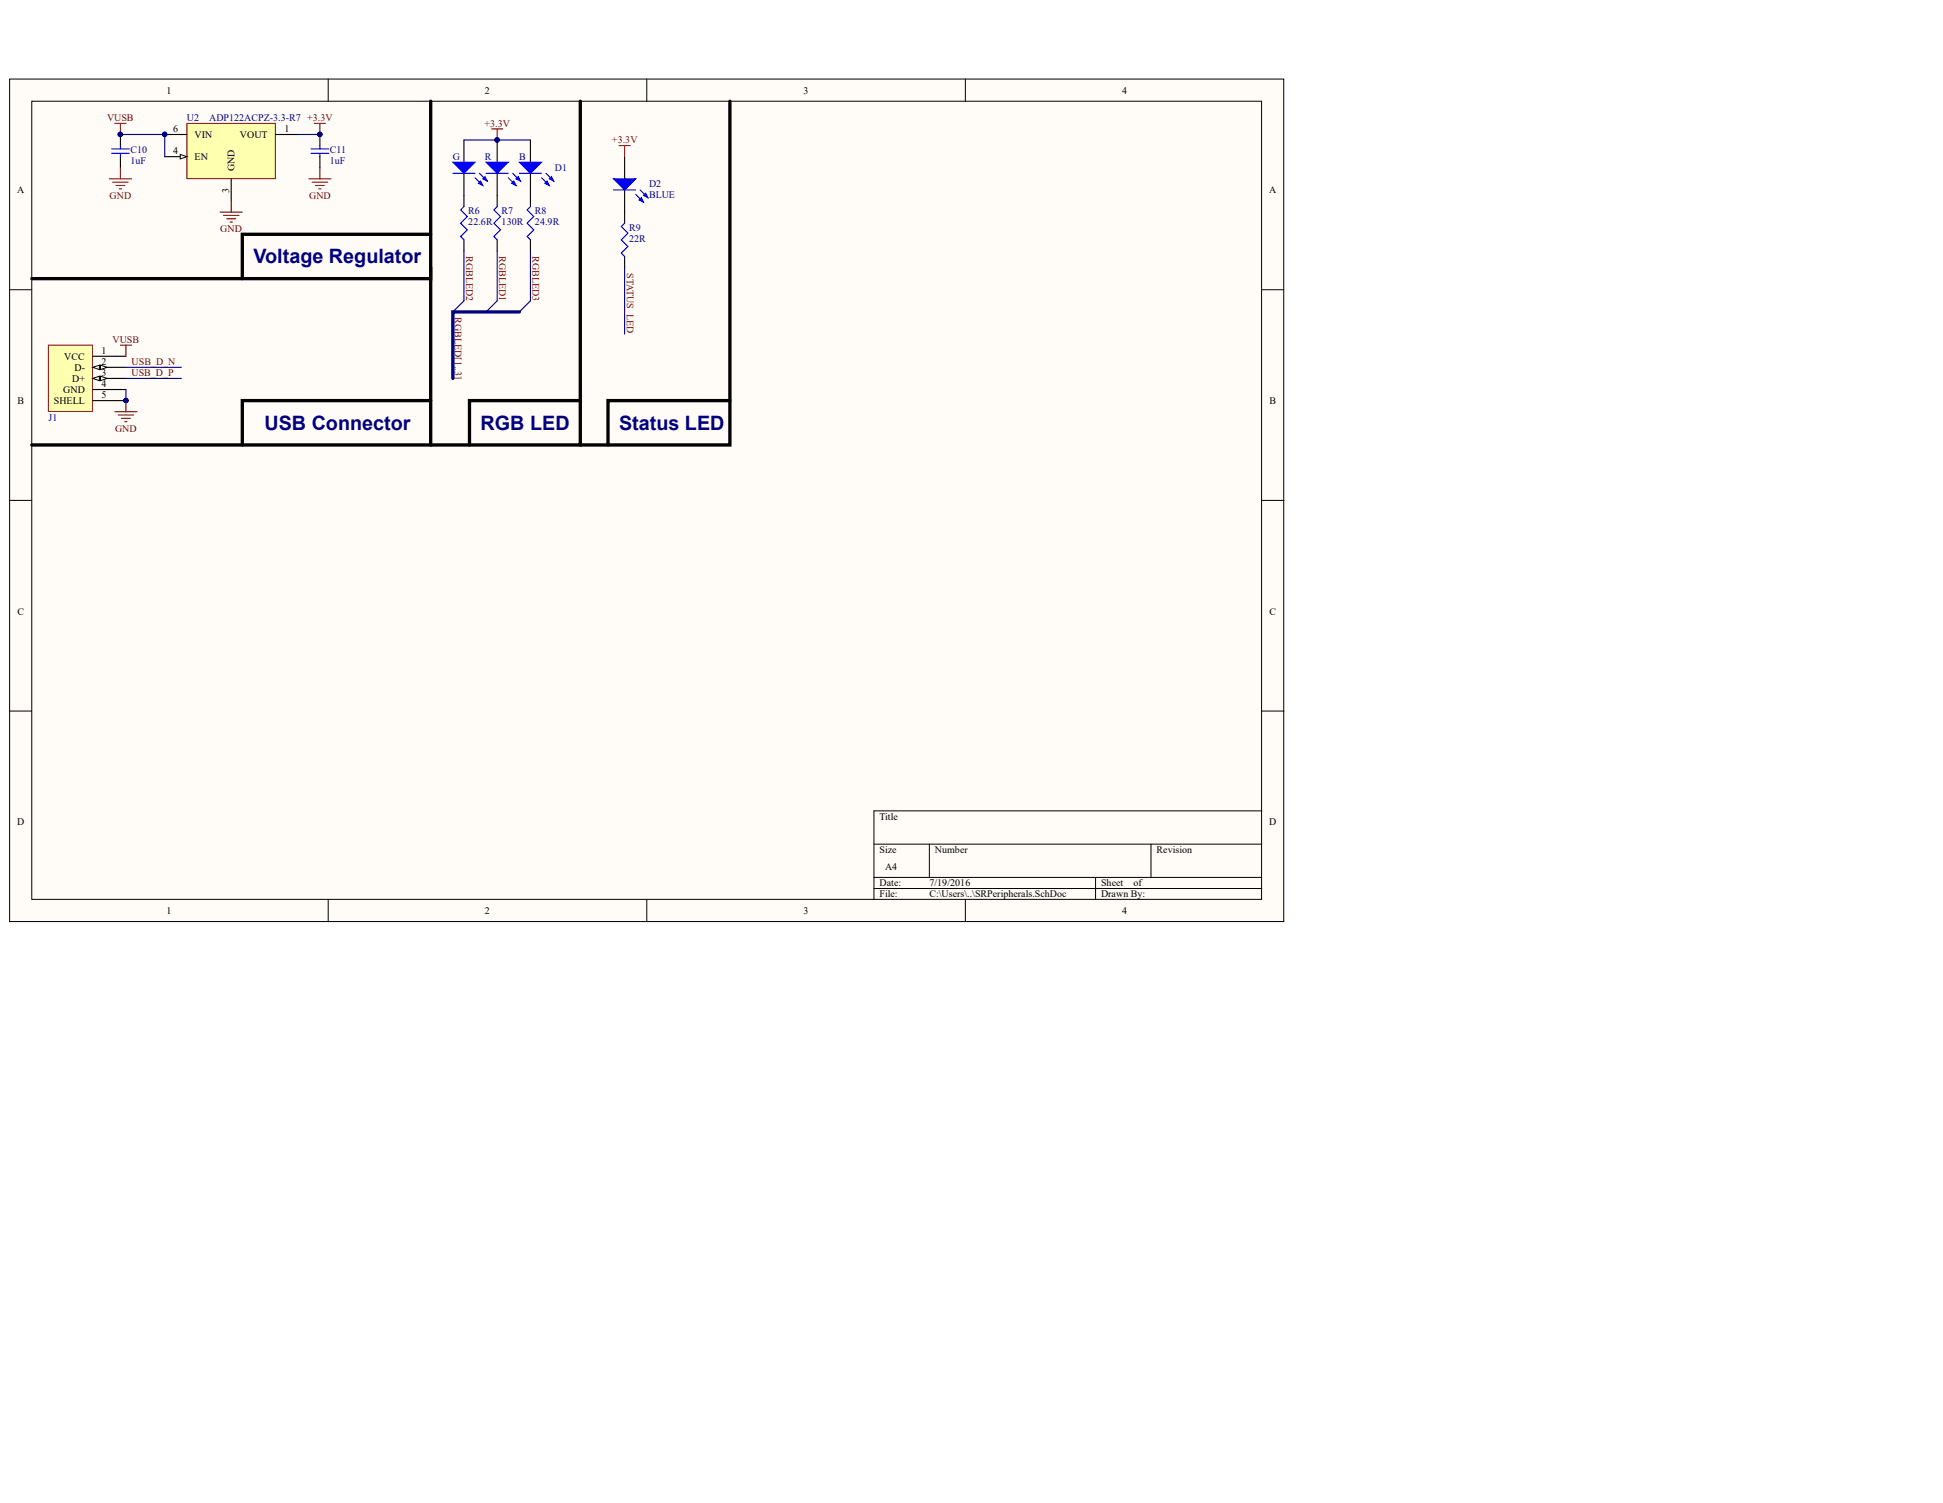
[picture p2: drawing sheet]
<svg xmlns="http://www.w3.org/2000/svg" width="419mm" height="324mm" viewBox="0 0 419 324" stroke-linecap="round" stroke-linejoin="round" font-family="sans-serif">
<g fill="#fffcf8" stroke="#000" stroke-width=".22">
<path d="M2.1 17h274.6v181.6h-274.6z"/>
<path d="M6.8 21.8h265.1v172h-265.1z"/>
</g>
<g fill="none" stroke="#000" stroke-width=".22">
<path d="M70.7 17v4.8M139.4 17v4.8M208.1 17v4.8M2.1 62.4h4.7M271.9 62.4h4.8M2.1 107.8h4.7M271.9 107.8h4.8M2.1 153.2h4.7M271.9 153.2h4.8M271.9 174.7h-83.6v19.1M70.7 193.8v4.8M139.4 193.8v4.8"/>
<path d="M188.3 181.9h83.6M188.3 189.1h83.6M188.3 191.4h83.6M200.3 181.9v7.2M208.1 193.8v4.8M236.1 189.1v4.7M248.1 181.9v7.2"/>
</g>
<path d="M40.3 26.6h19v11.9h-19z" fill="#ffffb0" stroke="#800000" stroke-width=".22"/>
<path d="M35.5 29h4.8M35.5 33.8h4.8M49.8 38.5v4.8" fill="none" stroke="#000" stroke-width=".24"/>
<circle cx="35.5" cy="29" r=".45" fill="#000080" stroke="#000080" stroke-width=".22"/>
<path d="M38.8 33.3l1.5 .5-1.5 .4z" fill="#fffcf8" stroke="#000" stroke-width=".22"/>
<path d="M26 29v2.4M26 33.8v2.3M59.4 29h4.8M68.9 29v2.4M68.9 33.8v2.3" fill="none" stroke="#000" stroke-width=".24"/>
<g fill="#000080" stroke="#000080" stroke-width=".22">
<circle cx="35.5" cy="29" r=".45"/>
<circle cx="68.9" cy="29" r=".45"/>
<circle cx="25.9" cy="29" r=".45"/>
</g>
<g fill="none" stroke="#800000" stroke-width=".24">
<path d="M23.6 38.5h4.7M24.3 39.3h3.3M24.8 26.6h2.3M25 40h1.9M26 26.6v2.4M26 36.1v2.4M66.6 38.5h4.7M67.3 39.3h3.3M67.7 26.6h2.4M68 40h1.9M68.9 26.6v2.4M68.9 36.1v2.4"/>
<path d="M25.7 40.7h.5M47.4 45.7h4.8M48.2 46.4h3.3M48.9 47.1h1.9M49.6 47.9h.5M49.8 43.3v2.4M68.7 40.7h.5"/>
</g>
<path d="M24 32.1h3.9M24 33h3.9M26 31.4v.7M26 33v.8M67 32.1h3.9M67 33h3.9M68.9 31.4v.7M68.9 33v.8" fill="none" stroke="#00f" stroke-width=".24"/>
<path d="M92.8 21.8v38.2h-86M125.1 21.8v74.1h-32.3M92.8 50.5h-40.6v9.5M157.3 86.3h-26.3v9.6" fill="none" stroke="#000" stroke-width=".72"/>
<path d="M26 29h9.5v4.8M64.2 29h4.7" fill="none" stroke="#000080" stroke-width=".24"/>
<path d="M10.4 74.4h9.5v14.3h-9.5z" fill="#ffffb0" stroke="#800000" stroke-width=".22"/>
<path d="M20 76.8h7.1M20 79.2h7.1" fill="none" stroke="#000" stroke-width=".24"/>
<g fill="#fffcf8" stroke="#000" stroke-width=".22">
<path d="M20 79.2l1.4-.5v.9z"/>
<path d="M21.7 78.7l1.4 .5-1.4 .4z"/>
</g>
<path d="M20 81.5h7.1" fill="none" stroke="#000" stroke-width=".24"/>
<g fill="#fffcf8" stroke="#000" stroke-width=".22">
<path d="M20 81.5l1.4-.4v.9z"/>
<path d="M21.7 81.1l1.4 .4-1.4 .5z"/>
</g>
<g fill="none" stroke="#000" stroke-width=".24">
<path d="M100 30.2v4.8M100 37.3v7.2M107.2 30.2v4.8M107.2 37.3v7.2M114.3 30.2v4.8M114.3 37.3v7.2M134.6 33.8v4.7M100 51.7v2.4M107.2 51.7v2.4M114.3 51.7v2.4M134.6 40.9v7.2M134.6 55.3v2.3"/>
<path d="M20 83.9h7.1M20 86.3h7.1"/>
</g>
<g fill="#000080" stroke="#000080" stroke-width=".22">
<circle cx="27.1" cy="86.3" r=".45"/>
<circle cx="107.1" cy="30.1" r=".45"/>
</g>
<path d="M106 27.8h2.3M107.2 27.8v2.4M133.4 31.4h2.4M134.6 31.4v2.4M26 74.4h2.3M27.1 74.4v2.4M24.8 88.7h4.7M25.5 89.4h3.3M26.2 90.1h1.9M26.9 90.9h.5M27.1 86.3v2.4" fill="none" stroke="#800000" stroke-width=".24"/>
<path d="M100 30.2h14.3M100 54.1v10.7l-2.4 2.4M107.2 54.1v10.7l-2.4 2.4M114.3 54.1v10.7l-2.4 2.4M134.6 57.6v14.4M27.1 79.2h12M27.1 83.9v2.4M27.1 81.5h12" fill="none" stroke="#000080" stroke-width=".24"/>
<path d="M157.3 21.8v74.1h-32.2M92.8 57.6v38.3h-86M92.8 86.3h-40.6v9.6M125.1 86.3h-23.9v9.6" fill="none" stroke="#000" stroke-width=".72"/>
<g fill="#00f" stroke="#00f" stroke-width=".24">
<path d="M132.2 38.5h4.8l-2.4 2.4z"/>
<path d="M138.2 42.6l.5 1-1-.5z"/>
<path d="M139.2 41.6l.4 1-.9-.5z"/>
<path d="M110.7 39l.5 1-.9-.5z"/>
<path d="M111.7 38.1l.5 .9-1-.5z"/>
<path d="M103.6 39l.4 1-.9-.5z"/>
<path d="M104.5 38.1l.5 .9-1-.5z"/>
<path d="M117.9 39l.5 1-1-.5z"/>
<path d="M118.9 38.1l.4 .9-.9-.5z"/>
<path d="M97.6 35h4.8l-2.4 2.3z"/>
<path d="M104.8 35h4.7l-2.3 2.3z"/>
<path d="M111.9 35h4.8l-2.4 2.3z"/>
</g>
<g fill="none" stroke="#00f" stroke-width=".24">
<path d="M97.6 37.3h4.8M102.4 38.3l1.6 1.7M103.3 37.3l1.7 1.7M104.8 37.3h4.7M109.5 38.3l1.7 1.7M110.5 37.3l1.7 1.7M111.9 37.3h4.8M116.7 38.3l1.7 1.7M117.7 37.3l1.6 1.7M100 44.5l-.7 .7 1.4 1.5-1.4 1.4 1.4 1.4-1.4 1.5 .7 .7M107.2 44.5l-.8 .7 1.5 1.5-1.5 1.4 1.5 1.4-1.5 1.5 .8 .7M114.3 44.5l-.7 .7 1.4 1.5-1.4 1.4 1.4 1.4-1.4 1.5 .7 .7"/>
<path d="M132.2 40.9h4.8M134.6 48.1l-.7 .7 1.4 1.4-1.4 1.5 1.4 1.4-1.4 1.4 .7 .8M137 41.9l1.7 1.7M138 40.9l1.6 1.7"/>
</g>
<path d="M111.9 67.2h-14.3v14.3" fill="none" stroke="#000080" stroke-width=".72"/>
<g font-size="4.3" fill="#000080">
<text x="54.6" y="56.7">Voltage Regulator</text>
<text x="57" y="92.6">USB Connector</text>
<text x="103.6" y="92.6">RGB LED</text>
<text x="133.4" y="92.6">Status LED</text>
</g>
<g font-size="2.2">
<text x="35.9" y="20.2">1</text>
<text x="104.5" y="20.2">2</text>
<text x="173.2" y="20.2">3</text>
<text x="241.9" y="20.2">4</text>
<text x="37.3" y="28.5">6</text>
<text x="42" y="29.7">VIN</text>
<text x="51.7" y="29.7">VOUT</text>
<text x="61.3" y="28.5">1</text>
<text x="37.3" y="33.3">4</text>
<text x="42" y="34.5">EN</text>
<text x="3.7" y="41.6">A</text>
<text x="49.4" y="41.5" transform="rotate(-90 49.4 41.5)">3</text>
<text x="50.6" y="36.9" transform="rotate(-90 50.6 36.9)">GND</text>
<text x="273.5" y="41.6">A</text>
<text x="13.9" y="77.5">VCC</text>
<text x="21.9" y="76.3">1</text>
<text x="15.5" y="82.3">D+</text>
<text x="16.1" y="79.9">D-</text>
<text x="21.9" y="78.7">2</text>
<text x="21.9" y="81.1">3</text>
<text x="21.9" y="83.5">4</text>
<text x="3.8" y="87">B</text>
<text x="11.6" y="87">SHELL</text>
<text x="13.6" y="84.7">GND</text>
<text x="21.9" y="85.8">5</text>
<text x="273.6" y="87">B</text>
<text x="3.8" y="132.4">C</text>
<text x="273.6" y="132.4">C</text>
<text x="3.7" y="177.8">D</text>
<text x="189.6" y="176.6">Title</text>
<text x="273.5" y="177.8">D</text>
<text x="189.6" y="183.8">Size</text>
<text x="201.5" y="183.8">Number</text>
<text x="249.3" y="183.8">Revision</text>
<text x="189.6" y="191">Date:</text>
<text x="190.7" y="187.4">A4</text>
<text x="200.3" y="191">7/19/2016</text>
<text x="237.3" y="191">Sheet</text>
<text x="244.3" y="191">of</text>
<text x="35.9" y="197">1</text>
<text x="104.5" y="197">2</text>
<text x="173.2" y="197">3</text>
<text x="189.6" y="193.4">File:</text>
<text x="200.3" y="193.4">C:\Users\..\SRPeripherals.SchDoc</text>
<text x="237.3" y="193.4">Drawn By:</text>
<text x="241.9" y="197">4</text>
</g>
<g font-size="2.2" fill="#800000">
<text x="23.1" y="26.1">VUSB</text>
<text x="104.4" y="27.3">+3.3V</text>
<text x="131.9" y="30.9">+3.3V</text>
<text x="23.6" y="42.9">GND</text>
<text x="66.6" y="42.9">GND</text>
<text x="47.5" y="50">GND</text>
<text x="100.5" y="55.2" transform="rotate(90 100.5 55.2)">RGBLED2</text>
<text x="107.6" y="55.2" transform="rotate(90 107.6 55.2)">RGBLED1</text>
<text x="114.8" y="55.2" transform="rotate(90 114.8 55.2)">RGBLED3</text>
<text x="135.1" y="58.8" transform="rotate(90 135.1 58.8)">STATUS_LED</text>
<text x="98.1" y="68.4" transform="rotate(90 98.1 68.4)">RGBLED[1..3]</text>
<text x="24.2" y="73.9">VUSB</text>
<text x="28.3" y="81.1">USB_D_P</text>
<text x="28.3" y="78.7">USB_D_N</text>
<text x="24.8" y="93">GND</text>
</g>
<g font-size="2.2" fill="#000080">
<text x="40.3" y="26.1">U2</text>
<text x="45.1" y="26.1">ADP122ACPZ-3.3-R7 +3.3V</text>
<text x="28.1" y="35.4">1uF</text>
<text x="28.1" y="33.1">C10</text>
<text x="71.1" y="35.4">1uF</text>
<text x="71.1" y="33.1">C11</text>
<text x="97.6" y="34.5">G</text>
<text x="104.5" y="34.5">R</text>
<text x="111.9" y="34.5">B</text>
<text x="119.6" y="36.9">D1</text>
<text x="139.9" y="40.2">D2</text>
<text x="100.9" y="46.2">R6</text>
<text x="108.1" y="46.2">R7</text>
<text x="115.3" y="46.2">R8</text>
<text x="139.9" y="42.6">BLUE</text>
<text x="100.9" y="48.6">22.6R</text>
<text x="108.1" y="48.6">130R</text>
<text x="115.3" y="48.6">24.9R</text>
<text x="135.6" y="52.2">22R</text>
<text x="135.6" y="49.8">R9</text>
<text x="10.4" y="90.6">J1</text>
</g>
</svg>
